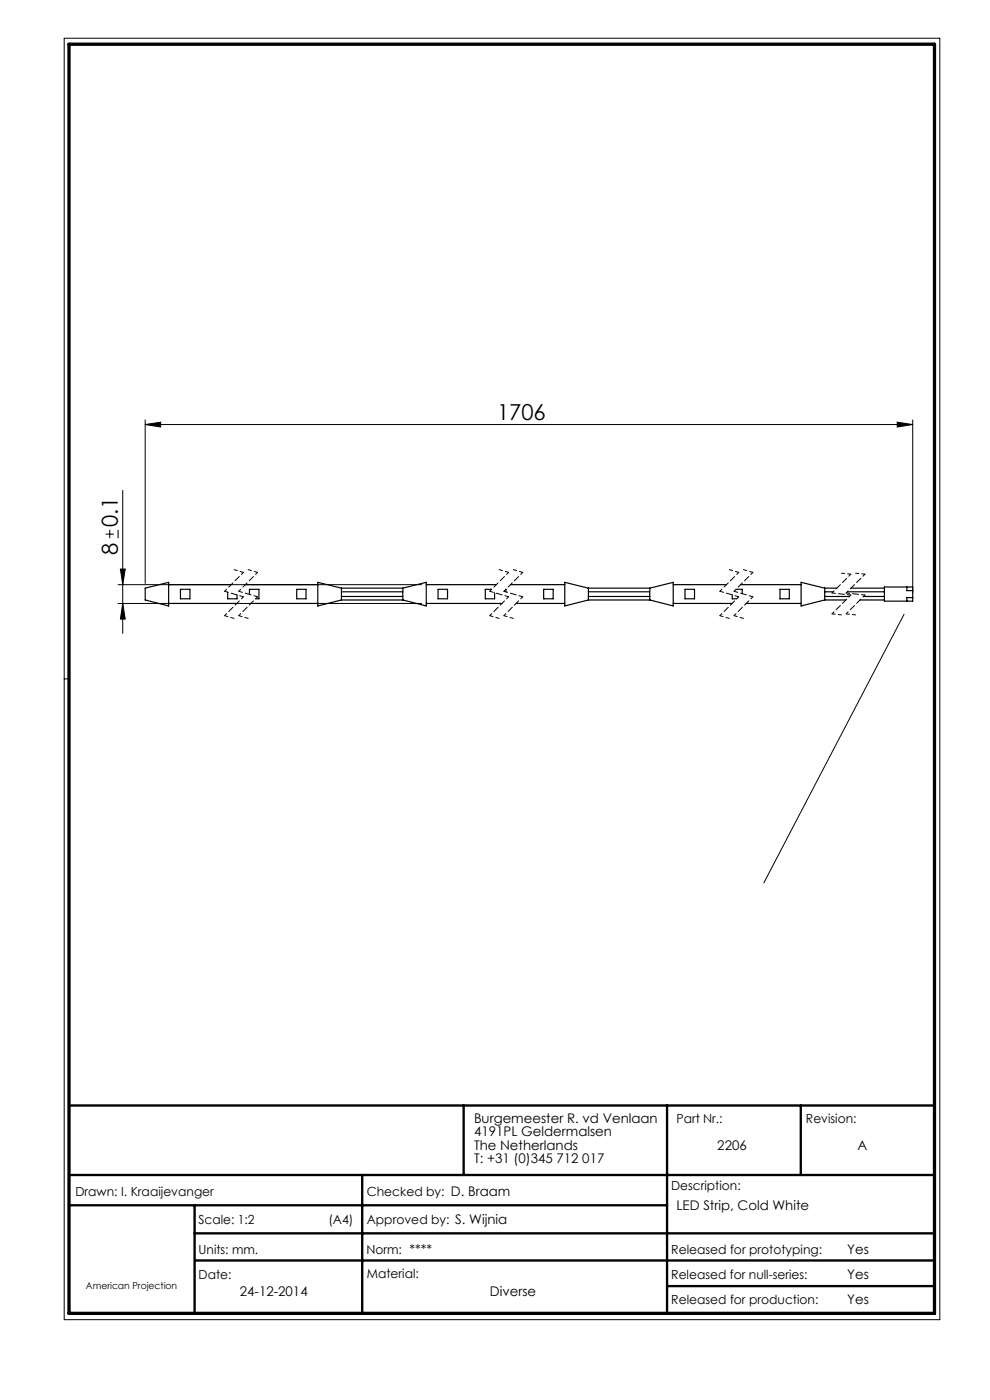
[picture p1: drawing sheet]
<svg xmlns="http://www.w3.org/2000/svg" width="210mm" height="297mm" viewBox="0 0 210 297" stroke-linecap="round" stroke-linejoin="round" font-family="sans-serif">
<g fill="none" stroke="#000" stroke-width=".21">
<path d="M13.6 8.1h185.8v271.9h-185.8zM30.8 90.1l3.3-.5v1zM30.8 89.1v34.7M30.8 90.1h162.8M190.3 89.6l3.3 .5-3.3 .5zM193.6 89.1v36.7M22.4 113.3h1.8M23.3 112.4v1.8M25 112.4v1.8M26 104v30.4M25 124h64.4M25 128h64.4"/>
<path d="M25.5 120.7h1.1l-.6 3.3zM26 128l.6 3.3h-1.1zM191.8 130.3l-29.8 57M14.6 144h-1"/>
</g>
<path d="M14.6 234.5h183.6M98.4 234.5v14.8M141.5 234.5v44.1M169.9 234.5v14.8M14.6 249.3h183.6M14.6 255.7h126.9M41.3 255.7v22.9M76.8 249.3v29.3M41.3 261.7h156.9M41.4 267.4h156.8M141.5 272.8h56.7" fill="none" stroke="#000" stroke-width=".5"/>
<path d="M14.6 9.4h183.6v269.2h-183.6z" fill="none" stroke="#000" stroke-width=".7"/>
<g fill="none" stroke="#000" stroke-width=".21" stroke-dasharray="1.3 .6" stroke-dashoffset=".5">
<path d="M47.6 125.4l4 1.2M47.6 130.6l2 .6M49.6 120.8l2 .6M50.6 125.4l4 1.2M50.6 130.6l2 .6M52.6 120.8l2 .6M103.9 125.4l4 1.2M103.9 130.6l2 .6M105.9 120.8l2 .6M106.9 125.4l4 1.2M106.9 130.6l2 .6M108.9 120.8l2 .6"/>
<path d="M152.7 125.4l4 1.2M152.7 130.6l2 .6M154.7 120.8l2 .6M155.7 125.4l4 1.2M155.7 130.6l2 .6M157.7 120.8l2 .6M176.5 125.8l4 .4M179.5 125.8l4 .4"/>
</g>
<g fill="none" stroke="#000" stroke-width=".21" stroke-dasharray="1.3 .6" stroke-dashoffset=".7">
<path d="M51.6 121.4l-4 4M51.6 126.6l-4 4M54.6 121.4l-4 4M54.6 126.6l-4 4M107.9 121.4l-4 4M107.9 126.6l-4 4M110.9 121.4l-4 4M110.9 126.6l-4 4M156.7 121.4l-4 4M156.7 126.6l-4 4M159.7 121.4l-4 4M159.7 126.6l-4 4"/>
<path d="M180.5 121.8l-4 4M180.5 126.2l-4 4M183.5 121.8l-4 4M183.5 126.2l-4 4"/>
</g>
<path d="M176.5 130.2l2 .2M178.5 121.6l2 .2M179.5 130.2l2 .2M181.5 121.6l2 .2" fill="none" stroke="#000" stroke-width=".21" stroke-dasharray="1.3 .6" stroke-dashoffset=".6"/>
<g fill="#000">
<path d="M30.8 90.1l3.3-.5v1zM190.3 89.6l3.3 .5-3.3 .5z"/>
<path d="M25.5 120.7h1.1l-.6 3.3zM26 128l.6 3.3h-1.1z"/>
</g>
<g fill="none" stroke="#000" stroke-width=".25">
<path d="M30.8 124.8l5-1.3v5l-5-1.2zM35.8 128h14.4M35.8 124h13.2M38.3 125h2v2h-2zM48.3 125.7v1.3h2v-.8M52 124h15.4M52.9 126.1v-1.1h2v2h-.7M53.2 128h14.2M62.9 125h2v2h-2zM72.4 126.5h13M72.4 125.6h13M72.4 127.3h13"/>
<path d="M72.4 124.8h13M72.4 124.8l-5-1.3v5l5-1.2M72.4 124.8v2.5M85.4 124.8l5-1.3v5l-5-1.2M85.4 124.8v2.5M90.4 128h16.1M90.4 124h14.9M92.9 125h2v2h-2zM104.3 125h-1.4v2h2v-1.2M107.3 125v.6M108.3 124h11.5M109.5 128h10.3"/>
<path d="M115.3 125h2v2h-2zM124.8 126.5h13M124.8 125.6h13M124.8 127.3h13M124.8 124.8h13M124.8 124.8l-5-1.3v5l5-1.2M124.8 124.8v2.5M137.8 124.8l5-1.3v5l-5-1.2M137.8 124.8v2.5M142.8 128h12.5M142.8 124h11.3M145.3 125h2v2h-2z"/>
<path d="M155.3 126.2v.8h1M156.1 125h1.3v1M157.1 124h12.8M158.3 128h11.6M165.5 125h1.9v2h-1.9zM174.9 126.5h5.3M174.9 125.6h1.8M174.9 127.3h4.5M174.9 124.8h2.6M174.9 124.8l-5-1.3v5l5-1.2M174.9 124.8v2.5M179.7 125.6h7.9"/>
<path d="M180.5 124.8h7.1M182.4 127.3h5.2M183.2 126.5h4.4M187.6 124.5h6v3h-6zM192.4 124.5v.8h1.2M193.6 126.8h-1.2v.7"/>
</g>
<g font-size="4.7">
<text x="105.4" y="89">1706</text>
<text x="25" y="111.8" transform="rotate(-90 25 111.8)">0.1</text>
<text x="25" y="117.7" transform="rotate(-90 25 117.7)">8</text>
</g>
<g font-size="2.8">
<text x="100.5" y="238.2">Burgemeester R. vd Venlaan</text>
<text x="100.5" y="241.1">4191PL Geldermalsen</text>
<text x="100.5" y="243.9">The Netherlands</text>
<text x="152.2" y="243.9">2206</text>
<text x="181.9" y="243.9">A</text>
<text x="100.5" y="246.7">T: +31 (0)345 712 017</text>
<text x="143.5" y="256.7">LED Strip, Cold White</text>
<text x="179.7" y="266">Yes</text>
<text x="50.9" y="275">24-12-2014</text>
<text x="103.9" y="275">Diverse</text>
<text x="179.7" y="271.4">Yes</text>
<text x="179.7" y="276.6">Yes</text>
</g>
<g font-size="2.7">
<text x="143.5" y="238.2">Part Nr.:</text>
<text x="171" y="238.2">Revision:</text>
<text x="16" y="253.7">Drawn: I. Kraaijevanger</text>
<text x="77.8" y="253.7">Checked by: D. Braam</text>
<text x="142.4" y="252.5">Description:</text>
<text x="42.1" y="259.7">Scale: 1:2</text>
<text x="69.7" y="259.7">(A4)</text>
<text x="77.8" y="259.7">Approved by: S. Wijnia</text>
<text x="42.1" y="266">Units: mm.</text>
<text x="77.7" y="266">Norm: ****</text>
<text x="142.4" y="266">Released for prototyping:</text>
<text x="42.1" y="271.3">Date:</text>
<text x="77.8" y="271">Material:</text>
<text x="142.4" y="271.3">Released for null-series:</text>
<text x="142.4" y="276.6">Released for production:</text>
</g>
<text font-size="2" x="18.2" y="273.4">American Projection</text>
</svg>
